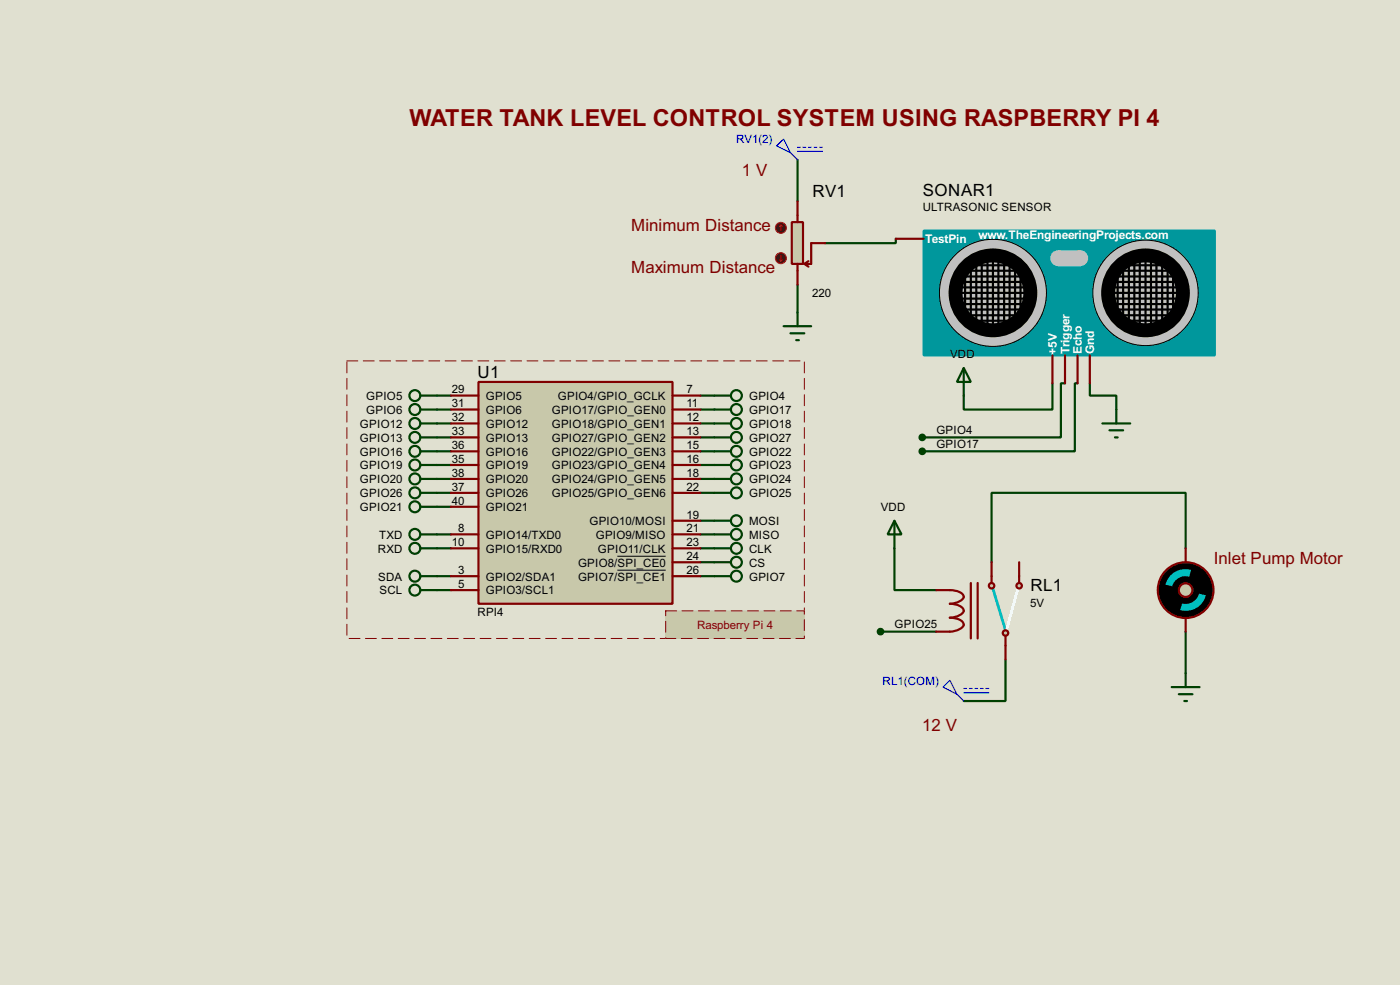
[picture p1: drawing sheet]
<svg xmlns="http://www.w3.org/2000/svg" width="256mm" height="180mm" viewBox="0 0 256 180" stroke-linecap="round" stroke-linejoin="round" font-family="sans-serif">
<path d="M0 0h256.5v180.3h-256.5z" fill="#e0e0d0"/>
<g fill="none" stroke="#004000" stroke-width=".4">
<path d="M146.1 29.3v7.6M146.1 52.1v5.1M164.1 43.7v.8h-12.9M80.1 72.4h2.5M80.1 75h2.5M80.1 77.5h2.5M128.3 72.4h2.6M128.3 75h2.6M128.3 77.5h2.6M192.8 70.2v4.8h-16.2v-2.6M195.1 70.2h-.7v9.9h-25.4M197.4 70.2h-.5v12.4h-27.9"/>
<path d="M199.7 70.2v2.2h4.8v2.6M80.1 80.1h2.5M80.1 85.1h2.5M80.1 90.2h2.5M80.1 82.6h2.5M80.1 87.7h2.5M80.1 92.8h2.5M80.1 97.8h2.5M128.3 80.1h2.6M128.3 85.1h2.6M128.3 90.2h2.6M128.3 82.6h2.6"/>
<path d="M128.3 87.7h2.6M128.3 97.8h2.6M128.3 95.3h2.6M80.1 105.5h2.5M80.1 108h2.5M80.1 100.4h2.5M128.3 105.5h2.6M128.3 100.4h2.6M128.3 102.9h2.6M161.3 115.6h10.2M163.9 100.4v7.6h7.6M217.2 100.4v-10.2h-35.5v12.7"/>
<path d="M217.2 115.6v7.6M184.2 120.7v7.6h-7.6"/>
</g>
<path d="M63.6 66.1h83.8v50.8h-83.8z" fill="none" stroke="#e0e0d0" stroke-width=".18"/>
<path d="M63.6 66.1h83.8v50.8h-83.8z" fill="none" stroke="#800000" stroke-width=".18" stroke-dasharray="2 1"/>
<g fill="#c8c8aa">
<path d="M122 111.8h25.4v5.1h-25.4z" fill-rule="evenodd"/>
<path d="M122 111.8h25.4v5.1h-25.4z" fill-rule="evenodd"/>
</g>
<path d="M122 111.8h25.4v5.1h-25.4z" fill="none" stroke="#c8c8aa" stroke-width=".18"/>
<path d="M122 111.8h25.4v5.1h-25.4z" fill="none" stroke="#800000" stroke-width=".18" stroke-dasharray="2 1"/>
<path d="M87.7 69.9h35.5v40.6h-35.5z" fill="#c8c8aa" stroke="#800000" stroke-width=".4"/>
<g fill="none" stroke="#800000" stroke-width=".4">
<path d="M82.6 72.4h5.1M82.6 75h5.1M82.6 77.5h5.1M123.2 72.4h5.1M123.2 75h5.1M123.2 77.5h5.1M82.6 80.1h5.1M82.6 82.6h5.1M82.6 97.8h5.1M82.6 85.1h5.1M82.6 90.2h5.1M82.6 87.7h5.1"/>
<path d="M82.6 92.8h5.1M123.2 80.1h5.1M123.2 82.6h5.1M123.2 95.3h5.1M123.2 97.8h5.1M123.2 85.1h5.1M123.2 90.2h5.1M123.2 87.7h5.1M82.6 105.5h5.1M82.6 108h5.1M82.6 100.4h5.1M123.2 105.5h5.1"/>
<path d="M123.2 100.4h5.1M123.2 102.9h5.1"/>
</g>
<path d="M113.1 101.8h8.9M113.1 104.4h8.9" fill="none" stroke="#000" stroke-width=".18"/>
<g fill="none" stroke="#004000" stroke-width=".4">
<path d="M77 72.4h3.1M77 75h3.1M77 77.5h3.1M130.9 72.4h3M130.9 75h3M130.9 77.5h3M77 80.1h3.1M77 85.1h3.1M77 90.2h3.1M77 82.6h3.1M77 87.7h3.1M77 92.8h3.1"/>
<path d="M77 97.8h3.1M130.9 80.1h3M130.9 85.1h3M130.9 90.2h3M130.9 82.6h3M130.9 87.7h3M130.9 97.8h3M130.9 95.3h3M77 105.5h3.1M77 108h3.1M77 100.4h3.1M130.9 105.5h3"/>
<path d="M130.9 100.4h3M130.9 102.9h3"/>
<circle cx="76" cy="75" r="1"/>
<circle cx="76" cy="72.4" r="1"/>
<circle cx="76" cy="77.5" r="1"/>
<circle cx="134.9" cy="72.4" r="1"/>
<circle cx="134.9" cy="75" r="1"/>
<circle cx="134.9" cy="77.5" r="1"/>
<circle cx="76" cy="90.2" r="1"/>
<circle cx="76" cy="82.6" r="1"/>
<circle cx="76" cy="87.7" r="1"/>
<circle cx="76" cy="97.8" r="1"/>
<circle cx="76" cy="80.1" r="1"/>
<circle cx="76" cy="92.8" r="1"/>
<circle cx="76" cy="85.1" r="1"/>
<circle cx="134.9" cy="82.6" r="1"/>
<circle cx="134.9" cy="95.3" r="1"/>
<circle cx="134.9" cy="85.1" r="1"/>
<circle cx="134.9" cy="80.1" r="1"/>
<circle cx="134.9" cy="97.8" r="1"/>
<circle cx="134.9" cy="87.7" r="1"/>
<circle cx="134.9" cy="90.2" r="1"/>
<circle cx="76" cy="105.5" r="1"/>
<circle cx="76" cy="100.4" r="1"/>
<circle cx="76" cy="108" r="1"/>
<circle cx="134.9" cy="102.9" r="1"/>
<circle cx="134.9" cy="105.5" r="1"/>
<circle cx="134.9" cy="100.4" r="1"/>
</g>
<path d="M169.2 42.2h53.4v22.9h-53.4z" fill="#00979c" stroke="#00979c" stroke-width=".4"/>
<g fill="#c0c0c0" stroke="#000" stroke-width=".18">
<circle cx="209.8" cy="53.6" r="9.7"/>
<circle cx="181.9" cy="53.6" r="9.8"/>
</g>
<g fill="#c0c0c0" stroke="#000" stroke-width="2.6">
<circle cx="209.8" cy="53.6" r="6.9"/>
<circle cx="181.9" cy="53.6" r="6.9"/>
</g>
<g fill="none" stroke="#000" stroke-width=".4">
<path d="M174.8 54.7h13M175.3 52.6h12.7M175.3 51.6h12.5M175.3 55.7h12.2M175.6 53.6h12.2M175.8 50.6h11.7M175.8 49.6h10.9M175.8 56.7h11.5M176.1 57.7h10.9M176.1 58.7h10.4M176.8 50.3v6.7M177.1 48.6h8.6"/>
<path d="M177.9 48.8v9.4M178.9 48.6v10.4M179.9 47.8v11.7M180.9 47.8v11.9M181.9 47.8v12.5M182.9 47.8v12.5M184 47.3v12.7M185 48.3v11.7M186 49.6v9.6M187 50.6v6.6M203.3 51.6h12.1M203.8 53.6h12.7"/>
<path d="M203.8 52.6h12.4M203.8 54.7h12.4M204 50.6h11.4M204 49.6h10.4M204 55.7h11.7M204.5 56.7h11.5M204.8 50.3v5.9M205 57.7h9.7M205.5 48.6h8.2M205.8 58.7h7.6M205.8 48.8v9.4M206.8 48.3v10.7"/>
<path d="M207.8 47.6v11.9M208.8 47.6v12.1M209.9 47.6v12.1M210.9 47.6v12.1M211.9 47.8v11.7M212.9 48.3v10.7M213.9 49.6v8.6M214.9 50.1v7.1"/>
</g>
<g fill="#c0c0c0" stroke="#c0c0c0" stroke-width=".4">
<circle cx="193.8" cy="47.3" r="1.25"/>
<circle cx="197.9" cy="47.3" r="1.25"/>
</g>
<path d="M193.9 46h4v2.6h-4z" fill="#c0c0c0" stroke="#c0c0c0" stroke-width=".4"/>
<path d="M164.1 43.7h5.1M192.8 65.1v5.1M195.1 65.1v5.1M197.4 65.1v5.1M199.7 65.1v5.1" fill="none" stroke="#800000" stroke-width=".4"/>
<g fill="#004000" stroke="#004000" stroke-width=".4">
<circle cx="168.9" cy="80.1" r=".5"/>
<circle cx="168.9" cy="82.6" r=".5"/>
</g>
<path d="M176.6 67.4l1.3 2.5h-2.6zM176.6 67.4v5M202 77.5h5.1M203.3 78.8h2.5M204.5 75v2.5M204.3 80.1h.5" fill="none" stroke="#004000" stroke-width=".4"/>
<path d="M145.1 40.7h2v7.6h-2z" fill="#c8c8aa" stroke="#800000" stroke-width=".4"/>
<path d="M146.1 36.9v3.8M146.1 48.3v3.8M147.4 48.3l.7 .5M148.1 47.8l-.7 .5M151.2 44.5h-2.6v3.8h-1.2" fill="none" stroke="#800000" stroke-width=".4"/>
<circle cx="143" cy="41.7" r="1" fill="#400000" stroke="#f00" stroke-width=".2"/>
<path d="M143.1 41.2l-.3 .3M143.1 41.2l.2 .3M143.1 41.2v1" fill="none" stroke="#f00" stroke-width=".2"/>
<circle cx="143" cy="47.3" r="1" fill="#400000" stroke="#f00" stroke-width=".2"/>
<path d="M142.8 47.6l.3 .2M143.1 46.8v1M143.3 47.6l-.2 .2" fill="none" stroke="#f00" stroke-width=".2"/>
<path d="M143.6 59.7h5M146.1 57.2v2.5M144.8 61h2.6M145.9 62.3h.5" fill="none" stroke="#004000" stroke-width=".4"/>
<path d="M174 108a3.2 3.2 0 0 1 2.5 .9 .86 .86 0 0 1-.7 1.2l-1.2 .3-.6 .1a2.33 2.33 0 0 1 2.6 1.3 2.68 2.68 0 0 1-2.6 1.3 3.1 3.1 0 0 1 2.5 .9 .88 .88 0 0 1-.7 1.2l-1.2 .3-.6 .1M177.9 106.7v10.2M179.1 106.7v10.2M181.7 105.5v1.2M184.2 116.4v1.8M186.7 105.5v1.2" fill="none" stroke="#800000" stroke-width=".4"/>
<path d="M181.9 107.8l2.3 7.6" fill="none" stroke="#00c0c0" stroke-width=".5"/>
<path d="M186.5 107.8l-2 7.3" fill="none" stroke="#feffff" stroke-width=".5"/>
<g fill="#c8c8aa" stroke="#800000" stroke-width=".4">
<circle cx="184.2" cy="115.9" r=".5"/>
<circle cx="186.7" cy="107.2" r=".5"/>
<circle cx="181.6" cy="107.2" r=".5"/>
</g>
<path d="M171.5 108h2.5M171.5 115.6h2.5M181.7 102.9v2.6M184.2 118.2v2.5M186.7 102.9v2.6" fill="none" stroke="#800000" stroke-width=".4"/>
<circle cx="161.3" cy="115.6" r=".5" fill="#004000" stroke="#004000" stroke-width=".4"/>
<path d="M163.9 95.3l1.3 2.5h-2.6zM163.9 95.3v5.1M214.7 125.8h5.1M216 127.1h2.5M217 128.3h.5M217.2 123.2v2.6" fill="none" stroke="#004000" stroke-width=".4"/>
<g fill="none" stroke="#0000c0" stroke-width=".2">
<path d="M142.3 26.7l1.3-1.2 1.2 2.5zM144.8 28l1.3 1.3M146.1 27h.5M146.1 27.7h4.6M147.1 27h.5M148.1 27h.5M149.2 27h.5M150.2 27h.5M172.8 125.8l1.2-1.3 1.3 2.6zM175.3 127.1l1.3 1.2M176.6 126h.5M176.6 126.8h4.6"/>
<path d="M177.6 126h.5M178.6 126h.5M179.6 126h.5M180.6 126h.6"/>
</g>
<circle cx="217.2" cy="108" r="5.1" fill="#000" stroke="#800000" stroke-width=".4"/>
<circle cx="217.2" cy="108" r="1.25" fill="#c8c8aa" stroke="#800000" stroke-width=".4"/>
<g fill="#000" stroke="#000" stroke-width=".4">
<path d="M213.5 107l1.3 .3a2.56 2.56 0 0 0 1.8 3.2l-.4 1.2a3.8 3.8 0 0 1-2.7-4.7z" fill-rule="evenodd"/>
<path d="M218.2 104.3a3.8 3.8 0 0 1 2.7 4.7l-1.2-.3a2.49 2.49 0 0 0-1.8-3.1z" fill-rule="evenodd"/>
</g>
<g fill="#00c0c0">
<path d="M214.7 105.1a3.8 3.8 0 0 1 3.5-.8l-.3 1.3a2.47 2.47 0 0 0-3.1 1.7l-1.3-.3 .3-.7z" fill-rule="evenodd"/>
<path d="M216.6 110.5a2.54 2.54 0 0 0 3.1-1.8l1.2 .3a3.8 3.8 0 0 1-4.7 2.7z" fill-rule="evenodd"/>
</g>
<path d="M217.2 100.4v2.5M217.2 113.1v2.5" fill="none" stroke="#800000" stroke-width=".4"/>
<text font-size="4.8" fill="#800000" x="75" y="23.1">WATER TANK LEVEL CONTROL SYSTEM USING RASPBERRY PI 4</text>
<g font-size="3.5" fill="#800000">
<text x="135.9" y="32.1">1 V</text>
<text x="115.7" y="42.3">Minimum Distance</text>
<text x="115.7" y="49.9">Maximum Distance</text>
<text x="222.4" y="103.3">Inlet Pump Motor</text>
<text x="169" y="133.8">12 V</text>
</g>
<g font-size="3.5">
<text x="169.1" y="35.8">SONAR1</text>
<text x="148.9" y="36">RV1</text>
<text x="87.5" y="69.1">U1</text>
<text x="188.8" y="108.2">RL1</text>
</g>
<g font-size="2.5" fill="#fff">
<text x="169.5" y="44.5">TestPin</text>
<text x="179.3" y="43.7">www.TheEngineeringProjects.com</text>
<text x="193.6" y="64.9" transform="rotate(-90 193.6 64.9)">+5V</text>
<text x="195.9" y="64.8" transform="rotate(-90 195.9 64.8)">Trigger</text>
<text x="198.2" y="64.8" transform="rotate(-90 198.2 64.8)">Echo</text>
<text x="200.4" y="64.9" transform="rotate(-90 200.4 64.9)">Gnd</text>
</g>
<g font-size="2.4" fill="#0000c0">
<text x="134.8" y="26.3">RV1(2)</text>
<text x="161.7" y="125.3">RL1(COM)</text>
</g>
<g font-size="2.4">
<text x="169" y="38.7">ULTRASONIC SENSOR</text>
<text x="148.8" y="54.3">220</text>
<text x="174" y="65.6">VDD</text>
<text x="82.8" y="72">29</text>
<text x="125.8" y="72">7</text>
<text x="67.1" y="73.2">GPIO5</text>
<text x="67.1" y="75.8">GPIO6</text>
<text x="82.8" y="74.6">31</text>
<text x="82.8" y="77.1">32</text>
<text x="89" y="73.2">GPIO5</text>
<text x="89" y="75.8">GPIO6</text>
<text x="101.1" y="75.8">GPIO17/GPIO_GEN0</text>
<text x="102.2" y="73.2">GPIO4/GPIO_GCLK</text>
<text x="125.8" y="74.6">11</text>
<text x="125.8" y="77.1">12</text>
<text x="137.2" y="73.2">GPIO4</text>
<text x="137.2" y="75.8">GPIO17</text>
<text x="65.9" y="80.8">GPIO13</text>
<text x="65.9" y="78.3">GPIO12</text>
<text x="65.9" y="83.4">GPIO16</text>
<text x="82.8" y="79.7">33</text>
<text x="82.8" y="82.2">36</text>
<text x="89" y="80.8">GPIO13</text>
<text x="89" y="78.3">GPIO12</text>
<text x="89" y="83.4">GPIO16</text>
<text x="101.1" y="80.8">GPIO27/GPIO_GEN2</text>
<text x="101.1" y="83.4">GPIO22/GPIO_GEN3</text>
<text x="101.1" y="78.3">GPIO18/GPIO_GEN1</text>
<text x="125.8" y="79.7">13</text>
<text x="125.8" y="82.2">15</text>
<text x="137.2" y="80.8">GPIO27</text>
<text x="137.2" y="83.4">GPIO22</text>
<text x="137.2" y="78.3">GPIO18</text>
<text x="171.5" y="79.5">GPIO4</text>
<text x="171.5" y="82">GPIO17</text>
<text x="65.9" y="85.9">GPIO19</text>
<text x="65.9" y="88.5">GPIO20</text>
<text x="82.8" y="84.7">35</text>
<text x="82.8" y="89.8">37</text>
<text x="82.8" y="87.3">38</text>
<text x="89" y="85.9">GPIO19</text>
<text x="89" y="88.5">GPIO20</text>
<text x="101.1" y="85.9">GPIO23/GPIO_GEN4</text>
<text x="101.1" y="88.5">GPIO24/GPIO_GEN5</text>
<text x="125.8" y="84.7">16</text>
<text x="125.8" y="87.3">18</text>
<text x="125.8" y="89.8">22</text>
<text x="137.2" y="85.9">GPIO23</text>
<text x="137.2" y="88.5">GPIO24</text>
<text x="65.9" y="91">GPIO26</text>
<text x="65.9" y="93.6">GPIO21</text>
<text x="82.8" y="92.4">40</text>
<text x="89" y="91">GPIO26</text>
<text x="89" y="93.6">GPIO21</text>
<text x="101.1" y="91">GPIO25/GPIO_GEN6</text>
<text x="125.8" y="94.9">19</text>
<text x="137.2" y="91">GPIO25</text>
<text x="161.3" y="93.6">VDD</text>
<text x="69.2" y="101.2">RXD</text>
<text x="69.4" y="98.6">TXD</text>
<text x="82.8" y="100">10</text>
<text x="84" y="97.4">8</text>
<text x="89" y="101.2">GPIO15/RXD0</text>
<text x="89" y="98.6">GPIO14/TXD0</text>
<text x="108" y="96.1">GPIO10/MOSI</text>
<text x="109.1" y="98.6">GPIO9/MISO</text>
<text x="109.5" y="101.2">GPIO11/CLK</text>
<text x="125.8" y="97.4">21</text>
<text x="125.8" y="100">23</text>
<text x="137.2" y="96.1">MOSI</text>
<text x="137.2" y="98.6">MISO</text>
<text x="137.2" y="101.2">CLK</text>
<text x="69.3" y="106.3">SDA</text>
<text x="84" y="105.1">3</text>
<text x="84" y="107.6">5</text>
<text x="89" y="106.3">GPIO2/SDA1</text>
<text x="105.9" y="103.7">GPIO8/SPI_CE0</text>
<text x="105.9" y="106.3">GPIO7/SPI_CE1</text>
<text x="125.8" y="102.5">24</text>
<text x="125.8" y="105.1">26</text>
<text x="137.2" y="103.7">CS</text>
<text x="137.2" y="106.3">GPIO7</text>
<text x="69.5" y="108.8">SCL</text>
<text x="87.5" y="112.7">RPI4</text>
<text x="89" y="108.8">GPIO3/SCL1</text>
<text x="188.7" y="111.1">5V</text>
<text x="163.9" y="115">GPIO25</text>
</g>
<text font-size="2.4" fill="#800000" x="127.7" y="115.1">Raspberry Pi 4</text>
</svg>
